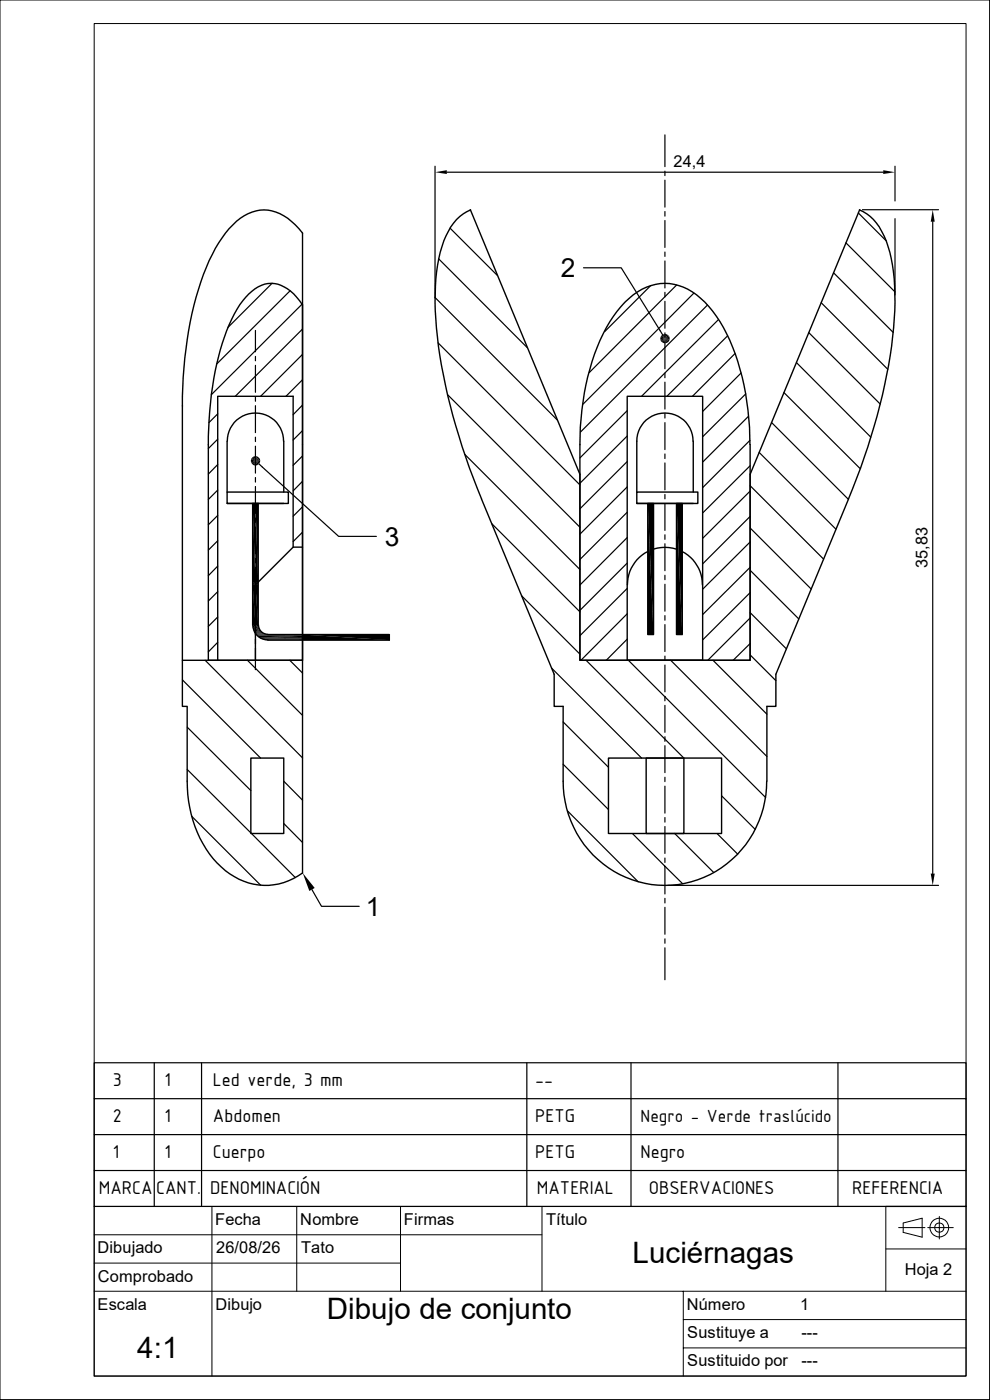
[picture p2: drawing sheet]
<svg xmlns="http://www.w3.org/2000/svg" width="210mm" height="297mm" viewBox="0 0 210 297" stroke-linecap="round" stroke-linejoin="round" font-family="sans-serif">
<g fill="none" stroke="#000" stroke-width=".3">
<path d="M48.6 48.5a9.7 9.7 0 0 1 8.3-3.9 11.3 11.3 0 0 1 7.3 4.8v135.8a13.1 13.1 0 0 1-17.3-1.3 24.5 24.5 0 0 1-7.2-18.2v-15.8h-1v-63.8a77.9 77.9 0 0 1 5.7-30.8l2-3.8zM99.8 44.5l23.2 56.1v39.5h36.1v-39.5l23.3-56.1M99.8 44.5a11.3 11.3 0 0 0-6 7.8 47.6 47.6 0 0 0-1 19.2 128.8 128.8 0 0 0 9.4 34.3l15.4 37.2v6.9h1.9v15.8a21.6 21.6 0 0 0 31.1 19.8 22.2 22.2 0 0 0 12-19.8M182.3 44.5a11.3 11.3 0 0 1 6.1 7.8 47.6 47.6 0 0 1 1 19.2 128.8 128.8 0 0 1-9.4 34.3l-15.4 37.2v6.9h-1.9v15.8M64.2 64.7a9.3 9.3 0 0 0-6-4.5 6.9 6.9 0 0 0-6.1 2.9 30.5 30.5 0 0 0-5.7 12.6 73.8 73.8 0 0 0-2.2 18.6v45.8h20v-45.8M48.2 93.6v10.8M48.2 93.6a6 6 0 0 1 6-6 6 6 0 0 1 6 6M60.2 93.6v10.8M133.1 84.1h16v56h-16zM147 93.6a6 6 0 0 0-5.9-6 6 6 0 0 0-6 6v10.8M147.1 93.6v10.8M159.1 94.3a50.9 50.9 0 0 0-6.4-26.1 16.9 16.9 0 0 0-8.7-7.6 11.1 11.1 0 0 0-11.4 3.5 34.7 34.7 0 0 0-7.9 15.9 62.1 62.1 0 0 0-1.7 14.3v45.8h36.1v-45.8"/>
<path d="M48.2 104.4h13v2.4h-13zM48.2 106.8h12M62.2 116.1v-32h-16v56M64.2 116.1h-2l-8 8v16M135.1 104.4h12.9v2.4h-12.9zM135.1 106.8h12M137.4 106.8h1.2v27.8h-1.2zM137.4 117a8 8 0 0 0-4.3 7.1M138.6 116.5a8.1 8.1 0 0 1 4.9 0M143.5 106.8h1.2v27.8h-1.2zM144.7 117a8 8 0 0 1 4.3 7.1M54.8 132.6v-25.8h-1.2v25.8a3.2 3.2 0 0 0 3.2 3.2"/>
<path d="M54.8 132.6a2.1 2.1 0 0 0 2 2h25.8v1.2h-25.8M54.9 135.3h9.3M38.7 140.1h25.5M53.2 160.8h7v16h-7zM129.1 160.8h24v16h-24zM137.1 160.8h8v16h-8z"/>
</g>
<g fill="#000">
<path d="M92.3 36.5l2.5-.4v.8zM187.4 36.1l2.5 .4-2.5 .4zM197.9 44.5l.4 2.5h-.9zM140.1 71.6l1 .2-1 .2zM140.1 72l1-.2-.9 .6zM140.2 72.4l.9-.6-.6 .8zM140.3 71.2l.8 .6-1-.2zM141.1 71.8l-.3 1-.3-.2zM140.3 71.2l.2-.2 .6 .8zM141.1 71.8l.1 1h-.4zM140.5 71l.4-.1 .2 .9zM141.1 71.8l.5 .9-.4 .1z"/>
<path d="M140.9 70.9h.4l-.2 .9zM141.1 71.8l.8 .6-.3 .3zM141.3 70.9l.3 .1-.5 .8zM141.1 71.8l.9 .3-.1 .3zM141.6 71l.3 .3-.8 .5zM141.1 71.8l1-.1-.1 .4zM141.1 71.8l.8-.5 .2 .4zM53.2 97.8l1-.1-.9 .5zM53.3 97.4l.9 .3-1 .1zM53.3 98.2l.9-.5-.6 .8zM53.5 97.1l.7 .6-.9-.3zM54.2 97.7l-.4 1-.2-.2z"/>
<path d="M53.5 97.1l.3-.2 .4 .8zM54.2 97.7l.1 1.1-.5-.1zM53.8 96.9l.3-.1 .1 .9zM54.2 97.7l.4 1-.3 .1zM54.1 96.8h.4l-.3 .9zM54.2 97.7l.7 .7-.3 .3zM54.5 96.8l.4 .2-.7 .7zM54.2 97.7l1 .4-.3 .3zM54.9 97l.2 .3-.9 .4zM54.2 97.7h1v.4zM54.2 97.7l.9-.4 .1 .4zM53.6 106.8l.6 16.7h-.6z"/>
<path d="M53.6 106.8h.6v16.7zM54.2 106.8l.6 16.7h-.6zM54.2 106.8h.6v16.7zM137.4 106.8l1.2 27.8h-1.2zM137.4 106.8h1.2v27.8zM143.5 106.8l1.2 27.8h-1.2zM143.5 106.8h1.2v27.8zM53.6 123.5l.6 .6h-.6zM53.6 123.5h.6v.6zM53.6 124.1l.6 8.5h-.6zM53.6 124.1h.6v8.5zM53.6 132.6l.6 .5h-.6z"/>
<path d="M53.6 132.6h.6v.5zM53.6 133.1l.6 .5h-.4zM53.6 133.1h.6v.5zM53.8 133.6l.4 .4h-.3zM53.8 133.6h.4v.4zM53.9 134l.3 .3zM53.9 134h.3v.3zM54.1 134.3l.1 .2zM54.2 123.5h.6l-.6 .6zM54.2 124.1l.6 8.5h-.6zM54.2 124.1h.6v8.5zM54.2 132.6l.6 .3h-.6z"/>
<path d="M54.2 132.6h.6v.3zM54.2 132.9l.7 .4h-.7zM54.2 132.9h.6l.1 .4zM54.2 133.3l.9 .3h-.9zM54.2 133.3h.7l.2 .3zM54.2 133.6l1 .3h-1zM54.2 133.6h.9l.1 .3zM54.2 133.9l1.3 .2h-1.3zM54.2 133.9h1l.3 .2zM54.2 134.1l1.6 .2h-1.6zM54.2 134.1h1.3l.3 .2zM54.2 134.3l1.9 .2h-1.9z"/>
<path d="M54.2 134.3h1.6l.3 .2zM54.2 134.5h1.9zM54.8 123.5v.6h-.6zM64.2 134.6l18.4 1.2h-18.4zM64.2 134.6h18.4v1.2zM64.2 185.2l2.6 3.2-1.2 .6zM197.4 185.3h.9l-.4 2.5z"/>
</g>
<g fill="none" stroke="#000" stroke-width=".25">
<path d="M92.3 35.3v27.9M94.8 36.5h92.6M141.1 28.6v6.7M141.1 36.3v1M141.1 38.2v5.7M189.9 35.3v7.3M93 54.9l18.9 18.9M95.5 48.4l10 10.1M123.8 56.8h8l8.7 14.2M141.1 44.9v.9M141.1 46.8v5.7M141.1 53.5v.9"/>
<path d="M141.1 55.4v5.7M176.8 57.9l12.7 12.6M179.5 51.5l10.4 10.4M182.1 45.2l5.9 5.9M183 44.5h16.1M189.9 46.4v16.2M197.9 47v138.3M54.2 70.1v4.5M54.2 75.6v.9M54.2 77.5v5.7M57.7 60.1l-9.4 9.4M61.6 61.7l-15.6 15.5"/>
<path d="M64.1 64.5l-19.3 19.2M64.2 69.8l-14.3 14.3M64.2 75.2l-8.9 8.9M92.3 63.1l25.9 26M92.9 72.7l30.1 30.2M138 60.6l-9.7 9.8M141.1 62v1M141.1 63.9v5.7M141.1 70.6v.9M141.1 72.5v5.7M141.1 79.2v.9M143.6 60.5l-18.6 18.5"/>
<path d="M147.2 62.2l-23.5 23.5M150.1 64.7l-27 27M152.4 67.8l-16.3 16.3M154.3 71.2l-12.8 12.9M155.9 75l-9 9.1M157.2 79.1l-8.1 8.2M169 76.9l15.7 15.9M171.6 70.6l15.1 15.1M174.2 64.2l14.1 14.2M46.2 87.8l-1.9 1.9M46.2 93.2l-2 2M46.2 98.6l-2 2"/>
<path d="M54.2 84.2v.9M54.2 86.1v5.7M54.2 92.8v.9M54.2 94.7v5.7M54.9 98.4l16.9 15.4h8M64.2 80.6l-3.5 3.5M64.2 85.9l-2 2.1M64.2 91.4l-2 1.9M64.2 96.7l-2 2M95 83.7l28 28.1M98.6 96.4l24.4 24.4M133.1 87.1l-10.1 10.1"/>
<path d="M133.1 92.5l-10.1 10M133.1 97.9l-10.1 10M141.1 81.1v5.7M141.1 87.8v.9M141.1 89.7v5.7M141.1 96.3v1M141.1 98.2v5.7M158.2 83.6l-9.1 9.1M158.8 88.3l-9.7 9.7M159.1 93.4l-10 10.1M159.1 98.8l-10 10M161 96l16.3 16.3"/>
<path d="M163.7 89.6l16.3 16.3M166.3 83.3l16.2 16.1M46.2 104l-2 2M46.2 109.3l-2 2M46.2 114.7l-2 2M54.2 101.3v1M54.2 103.2v5.7M54.2 109.9v.9M54.2 111.8v5.7M54.2 118.4v1M64.2 102.1l-2 2M64.2 107.5l-2 2"/>
<path d="M64.2 112.9l-2 2M104.3 111.1l18.7 18.7M133.1 103.3l-10.1 10M133.1 108.7l-10.1 10M133.1 114l-10.1 10.1M133.1 119.5l-10.1 10M141.1 104.9v.9M141.1 106.8v5.7M141.1 113.5v.9M141.1 115.4v5.7M159.1 112l13 13M159.1 103l15.6 15.6"/>
<path d="M159.1 104.2l-10 10M159.1 109.6l-10 10M159.1 115l-10 10M46.2 120.1l-2 2M46.2 125.5l-2 2M46.2 130.9l-2 2M46.2 136.3l-2 2M54.2 120.4v5.7M54.2 127v1M54.2 128.9v5.8M54.2 135.6v1M54.2 137.5v4.6"/>
<path d="M110.7 126.4l12.3 12.4M133.1 124.8l-10.1 10.1M133.1 130.2l-9.9 9.9M133.1 135.6l-4.5 4.5M141.1 122v1M141.1 124v5.7M141.1 130.6v1M141.1 132.5v5.7M141.1 139.2v.9M159.1 138.9l5.5 5.5M159.1 130l7.7 7.7M159.1 121l10.4 10.3"/>
<path d="M159.1 120.4l-10 10M159.1 125.7l-10 10.1M159.1 131.1l-8.9 9M159.1 136.5l-3.6 3.6M38.7 144.2l16.6 16.6M39.7 154.3l13.5 13.4M43.5 140.1l20.7 20.7M52.5 140.1l11.7 11.7M61.5 140.1l2.7 2.7M117 141.7l19.1 19.1M119.5 153.2l9.6 9.6M124.3 140.1l20.8 20.7"/>
<path d="M133.3 140.1l29.1 29.1M141.1 141.1v5.7M141.1 147.7v1M141.1 149.6v5.8M141.1 156.3v1M141.1 158.2v5.7M142.3 140.1l20.4 20.4M151.3 140.1l11.4 11.4M39.7 163.2l13.5 13.5M40.7 173.2l14.6 14.6M53.3 176.8l9.4 9.4M60.2 174.7l4 4"/>
<path d="M60.2 165.7l4 4.1M119.5 162.1l9.6 9.6M120.4 172l15 15.1M134.2 176.8l10.6 10.7M141.1 164.9v.9M141.1 166.8v5.7M141.1 173.4v1M141.1 175.3v5.8M143.1 176.8l8.3 8.3M152.1 176.8l4.4 4.4M153.1 168.8l7.1 7.2M66.2 188.7l2 3.6h8"/>
<path d="M141.1 182v1M141.1 183.9v5.8M141.1 190.6v1M141.1 192.5v5.7M141.1 199.2v.9M141.7 187.8h57.4M141.1 201.1v6.8M20 233.1v-7.6h184.9v7.6M32.7 225.5v30.4M42.8 225.5v30.4M111.8 225.5v30.4M133.9 225.5v30.4"/>
<path d="M177.8 225.5v30.4M20 248.3h184.9v7.6h-184.9zM20 248.3v-7.6h184.9v7.6M20 240.7v-7.6h184.9v7.6M187.9 255.9h17"/>
</g>
<g fill="none" stroke="#000" stroke-width=".21">
<path d="M0 0h209.9v296.9h-209.9zM20 5h184.9v286.9h-184.9zM54.2 134.5h2.2M54.3 134.6h2.5M54.3 134.7h9.9M55.3 135.6h8.9M55.8 135.7h8.4M56.3 135.8h7.9M20 255.9h184.9v36h-184.9zM45 255.9v36M62.9 255.9v18M85 255.9v18"/>
<path d="M115 255.9v18M187.9 255.9v18M191.6 259.5l4-1.1v4.1l-4-1zM199.3 258.1v4.7M20 262h95M20 268h65M20 273.9h184.9M144.9 273.9v18M144.9 280h60M187.9 265h17M190.6 260.4h5.6M196.8 260.4h5.4"/>
<path d="M144.9 286h60"/>
<circle cx="199.3" cy="260.4" r=".98"/>
<circle cx="199.3" cy="260.4" r="1.98"/>
</g>
<path d="M54.5 135h9.7" fill="none" stroke="#000" stroke-width=".34"/>
<g font-size="6.3">
<text x="134.2" y="268">Luciérnagas</text>
<text x="69.3" y="279.8">Dibujo de conjunto</text>
<text x="29.1" y="288.1">4:1</text>
</g>
<g font-size="5.6">
<text x="119" y="58.8">2</text>
<text x="81.6" y="115.8">3</text>
<text x="77.6" y="194.3">1</text>
</g>
<g font-size="4.2">
<text x="24" y="230.5">3</text>
<text x="34.9" y="230.5">1</text>
<text x="45.2" y="230.5">Led verde, 3 mm</text>
<text x="113.5" y="230.5">--</text>
<text x="24" y="238.1">2</text>
<text x="34.9" y="238.1">1</text>
<text x="45.2" y="238.1">Abdomen</text>
<text x="113.5" y="238.1">PETG</text>
<text x="24" y="245.7">1</text>
<text x="34.9" y="245.7">1</text>
<text x="45.2" y="245.7">Cuerpo</text>
<text x="113.5" y="245.7">PETG</text>
<text x="135.8" y="245.7">Negro</text>
<text x="21" y="253.4">MARCA CANT. DENOMINACIÓN</text>
<text x="113.9" y="253.4">MATERIAL</text>
<text x="137.6" y="253.4">OBSERVACIONES</text>
<text x="180.8" y="253.4">REFERENCIA</text>
</g>
<text font-size="4" x="135.8" y="238.1">Negro - Verde traslúcido</text>
<g font-size="3.5">
<text x="142.9" y="35.4">24,4</text>
<text x="196.7" y="120.5" transform="rotate(-90 196.7 120.5)">35,83</text>
<text x="45.7" y="259.8">Fecha</text>
<text x="63.7" y="259.8">Nombre</text>
<text x="85.7" y="259.8">Firmas</text>
<text x="115.9" y="259.8">Título</text>
<text x="20.7" y="265.9">Dibujado</text>
<text x="45.9" y="265.9">26/08/26</text>
<text x="63.9" y="265.9">Tato</text>
<text x="20.8" y="271.9">Comprobado</text>
<text x="191.9" y="270.6">Hoja 2</text>
<text x="20.7" y="277.8">Escala</text>
<text x="45.7" y="277.8">Dibujo</text>
<text x="145.7" y="277.8">Número</text>
<text x="169.8" y="277.9">1</text>
<text x="145.8" y="283.8">Sustituye a</text>
<text x="170" y="283.8">---</text>
<text x="145.8" y="289.9">Sustituido por</text>
<text x="170" y="289.8">---</text>
</g>
</svg>
